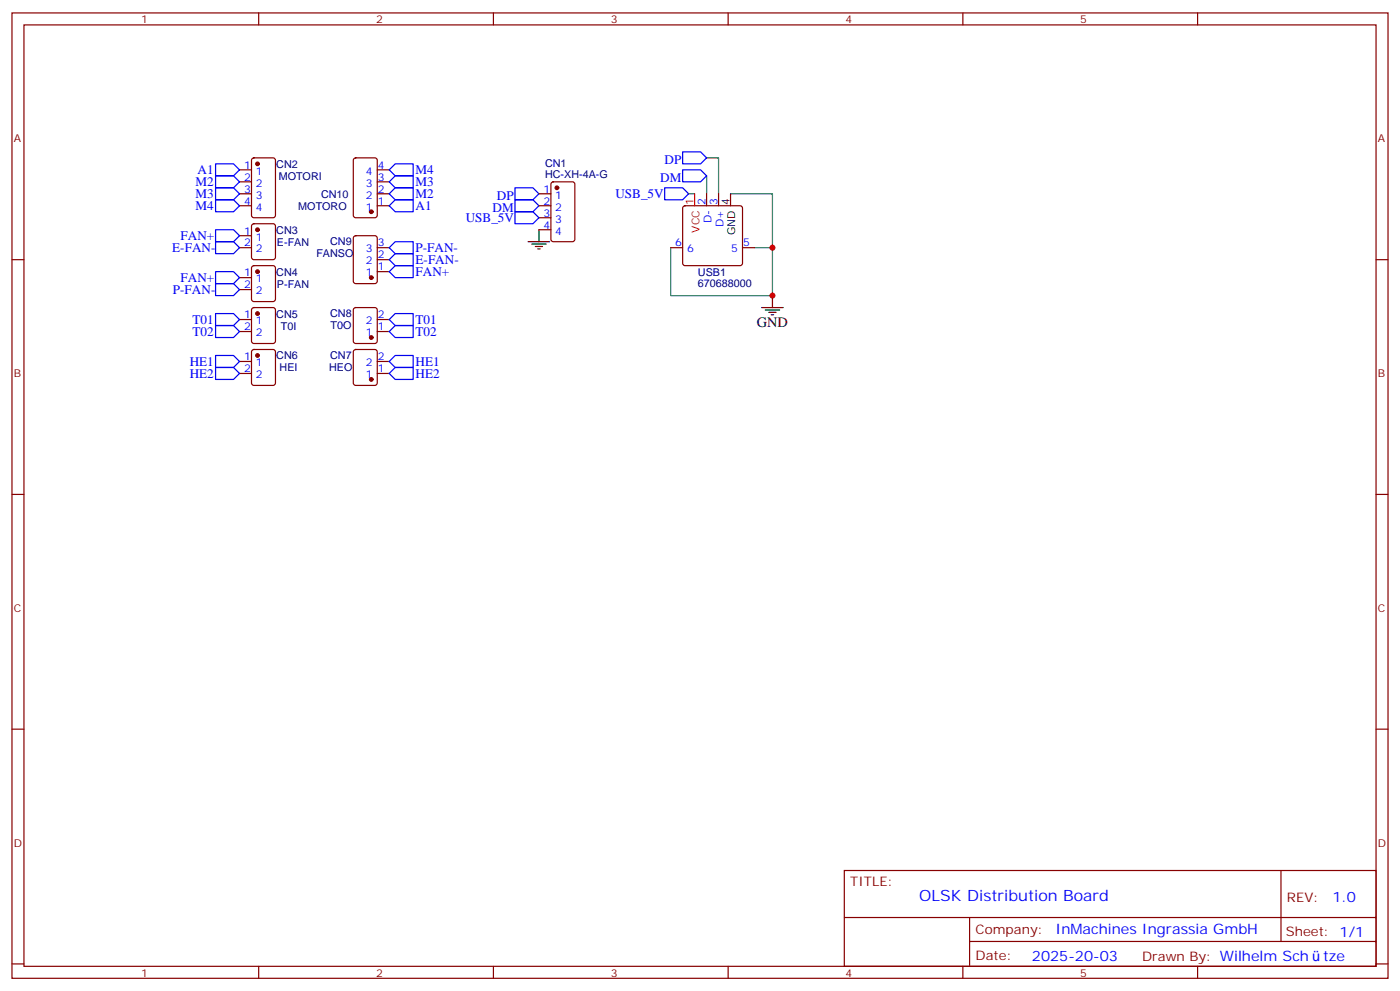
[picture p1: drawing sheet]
<svg xmlns="http://www.w3.org/2000/svg" width="412mm" height="292mm" viewBox="0 0 412 292" stroke-linecap="round" stroke-linejoin="round" font-family="sans-serif">
<g fill="none" stroke="#870000" stroke-width=".35">
<path d="M3.5 3.8h405.4v284.3h-405.4zM7.1 7.3h398.2v277.3h-398.2zM76.2 3.8v3.5M145.3 3.8v3.5M214.5 3.8v3.5M283.6 3.8v3.5M352.8 3.8v3.5M70.6 50h3.5M70.6 53.6h3.5M70.6 57.1h3.5M74.3 46.7l.5-.2h5.6l.7 .4v16.5l-.4 .7h-5.9l-.7-.4v-16.5zM104.3 46.7l.5-.2h5.6l.7 .4v16.5l-.4 .7h-5.9l-.7-.4v-16.5z"/>
<path d="M111.1 50h3.6M111.1 53.6h3.6M111.1 57.1h3.6M158.7 57.1h3.6M162.5 53.8l.5-.2h5.6l.7 .4v16.5l-.4 .6-5.9 .1-.7-.5v-16.4zM208.1 57.1v3.5M211.7 57.1v3.5M3.5 76.5h3.6M70.6 60.6h3.5M70.6 69.4h3.5M70.6 73h3.5M74.3 66.1l.5-.2h5.6l.7 .4v9.5l-.4 .6-5.9 .1-.7-.5v-9.4z"/>
<path d="M74.3 78.5l.5-.3h5.6l.7 .5v9.4l-.4 .7h-5.9l-.7-.4v-9.4zM104.3 69.6l.5-.2h5.6l.7 .5v12.9l-.4 .7h-5.9l-.7-.4v-13zM111.1 76.5h3.6M111.1 60.6h3.6M111.1 73h3.6M158.7 60.6h3.6M158.7 64.1h3.6M158.7 67.7h3.6M197.6 73h3.5M201.3 60.8l.5-.2h16.2l.5 .2 .2 .5v16.2l-.2 .5-.5 .2h-16.2l-.5-.2-.2-.5v-16.2zM218.7 73h3.5M405.3 76.5h3.6"/>
<path d="M70.6 81.8h3.5M70.6 85.3h3.5M70.6 94.1h3.5M70.6 97.6h3.5M74.3 90.8l.5-.2h5.6l.7 .4v9.5l-.4 .6-5.9 .1-.7-.5v-9.4zM104.3 90.8l.5-.2h5.6l.7 .4v9.5l-.4 .6-5.9 .1-.7-.5v-9.4zM111.1 94.1h3.6M111.1 97.6h3.6M111.1 80h3.6M70.6 106.5h3.5M70.6 110h3.5M74.3 103.1l.5-.2h5.6l.7 .5v9.4l-.4 .7h-5.9l-.7-.4v-9.5z"/>
<path d="M104.3 103.1l.5-.2h5.6l.7 .5v9.4l-.4 .7h-5.9l-.7-.4v-9.5zM111.1 106.5h3.6M111.1 110h3.6M3.5 145.6h3.6M405.3 145.6h3.6M3.5 214.8h3.6M405.3 214.8h3.6M248.7 256.4h156.6v28.2h-156.6zM377.3 256.4v20.9M248.7 270.2h156.5M285.6 277.3h119.6M285.6 270.2v14.2"/>
<path d="M3.5 283.9h3.6M76.2 284.6v3.5M145.3 284.6v3.5M214.5 284.6v3.5M283.6 284.6v3.5M352.8 284.6v3.5M405.3 283.9h3.6"/>
</g>
<g fill="#870000" stroke="#870000" stroke-width=".35">
<circle cx="75.8" cy="48.3" r=".53"/>
<circle cx="75.8" cy="67.7" r=".53"/>
<circle cx="75.8" cy="80" r=".53"/>
<circle cx="75.8" cy="92.4" r=".53"/>
<circle cx="75.8" cy="104.7" r=".53"/>
<circle cx="109.4" cy="111.8" r=".53"/>
<circle cx="109.4" cy="99.4" r=".53"/>
<circle cx="109.4" cy="81.8" r=".53"/>
<circle cx="109.4" cy="62.4" r=".53"/>
<circle cx="164" cy="55.3" r=".53"/>
</g>
<g fill="none" stroke="#00f" stroke-width=".35">
<path d="M63.5 48.3h5.3l1.8 1.7-1.8 1.8h-5.3zM63.5 51.8h5.3l1.8 1.8-1.8 1.7h-5.3zM63.5 55.3h5.3l1.8 1.8-1.8 1.7h-5.3zM63.5 58.8h5.3l1.8 1.8-1.8 1.8h-5.3zM114.7 57.1l1.7-1.8h5.3v3.5h-5.3zM114.7 53.6l1.7-1.8h5.3v3.5h-5.3zM114.7 50l1.7-1.7h5.3v3.5h-5.3zM151.7 55.3h5.3l1.7 1.8-1.7 1.7h-5.3zM151.7 58.8h5.3l1.7 1.8-1.7 1.8h-5.3zM195.8 55.3h5.3l1.7 1.8-1.7 1.7h-5.3zM201.1 44.7h5.3l1.7 1.8-1.7 1.8h-5.3zM201.1 50h5.3l1.7 1.8-1.7 1.8h-5.3z"/>
<path d="M63.5 71.2h5.3l1.8 1.8-1.8 1.7h-5.3zM63.5 67.7h5.3l1.8 1.7-1.8 1.8h-5.3zM114.7 76.5l1.7-1.8h5.3v3.5h-5.3zM114.7 73l1.7-1.8h5.3v3.5h-5.3zM114.7 60.6l1.7-1.8h5.3v3.6h-5.3zM151.7 62.4h5.3l1.7 1.7-1.7 1.8h-5.3zM63.5 95.9h5.3l1.8 1.7-1.8 1.8h-5.3zM63.5 92.4h5.3l1.8 1.7-1.8 1.8h-5.3zM63.5 80h5.3l1.8 1.8-1.8 1.7h-5.3zM63.5 83.5h5.3l1.8 1.8-1.8 1.8h-5.3zM114.7 80l1.7-1.8h5.3v3.6h-5.3zM114.7 94.1l1.7-1.7h5.3v3.5h-5.3z"/>
<path d="M114.7 97.6l1.7-1.7h5.3v3.5h-5.3zM63.5 104.7h5.3l1.8 1.8-1.8 1.7h-5.3zM63.5 108.2h5.3l1.8 1.8-1.8 1.8h-5.3zM114.7 106.5l1.7-1.8h5.3v3.5h-5.3zM114.7 110l1.7-1.8h5.3v3.6h-5.3z"/>
</g>
<path d="M215.2 57.1v3.5M155.6 71.2h6.3M156.6 71.9h4.3M157.7 72.6h2.1M158.4 73.3h.7M158.7 67.7v3.5M224.4 90.6h6.3M225.4 91.3h4.3M226.5 92h2.1M227.2 92.7h.7M227.5 87.1v3.5" fill="none" stroke="#000" stroke-width=".35"/>
<path d="M202.8 57.1h1.8M208.1 46.5h3.6v10.6M208.1 51.8v5.3M215.2 57.1h12.3v30h-29.9v-14.1M222.2 73h5.3" fill="none" stroke="#008700" stroke-width=".35"/>
<path d="M204.6 57.1v3.5" fill="none" stroke="#f00" stroke-width=".35"/>
<g fill="#c00">
<circle cx="227.5" cy="73" r=".88"/>
<circle cx="227.5" cy="87.1" r=".88"/>
</g>
<text font-size="4.6" fill="#00f" x="270.8" y="265.4">OLSK Distribution Board</text>
<text font-size="4.2" x="223" y="96.2">GND</text>
<g font-size="4.2" fill="#00f">
<text x="392.5" y="265.7">1.0</text>
<text x="310.9" y="275.2">InMachines Ingrassia GmbH</text>
<text x="304" y="283">2025-20-03</text>
<text x="389.8" y="282.9">tze</text>
</g>
<g font-size="3.9" fill="#00f">
<text x="58.2" y="51.3">A1</text>
<text x="122.4" y="51.3">M4</text>
<text x="194.5" y="53.5">DM</text>
<text x="195.7" y="48.2">DP</text>
<text x="57.6" y="54.8">M2</text>
<text x="57.6" y="58.3">M3</text>
<text x="122.4" y="58.3">M2</text>
<text x="122.4" y="54.8">M3</text>
<text x="146.4" y="58.8">DP</text>
<text x="181.3" y="58.3">USB_5V</text>
<text x="57.6" y="61.9">M4</text>
<text x="122.4" y="61.8">A1</text>
<text x="137.2" y="65.4">USB_5V</text>
<text x="145.1" y="62.3">DM</text>
<text x="53.2" y="70.7">FAN+</text>
<text x="50.7" y="74.2">E-FAN-</text>
<text x="122.4" y="77.7">E-FAN-</text>
<text x="122.4" y="74.2">P-FAN-</text>
<text x="53.2" y="83">FAN+</text>
<text x="122.4" y="81.3">FAN+</text>
<text x="50.9" y="86.6">P-FAN-</text>
<text x="56.7" y="95.4">T01</text>
<text x="122.4" y="95.4">T01</text>
<text x="56.7" y="98.9">T02</text>
<text x="122.4" y="98.9">T02</text>
<text x="55.9" y="107.7">HE1</text>
<text x="122.4" y="107.7">HE1</text>
<text x="55.9" y="111.3">HE2</text>
<text x="122.4" y="111.2">HE2</text>
</g>
<g font-size="3.9" fill="#800">
<text x="250.5" y="261">TITLE:</text>
<text x="379.1" y="265.7">REV:</text>
<text x="287.4" y="275.2">Company:</text>
<text x="378.7" y="275.8">Sheet: 1/1</text>
<text x="287.4" y="282.9">Date:</text>
<text x="336.4" y="282.9">Drawn By: Wilhelm Sch</text>
</g>
<g font-size="3.2" fill="#800">
<text x="41.6" y="6.8">1</text>
<text x="110.8" y="6.8">2</text>
<text x="179.9" y="6.8">3</text>
<text x="249.1" y="6.8">4</text>
<text x="318.2" y="6.8">5</text>
<text x="4.1" y="41.9">A</text>
<text x="405.9" y="41.9">A</text>
<text x="4.1" y="111.1">B</text>
<text x="405.9" y="111.1">B</text>
<text x="4.1" y="180.2">C</text>
<text x="405.9" y="180.2">C</text>
<text x="4.1" y="249.3">D</text>
<text x="405.9" y="249.3">D</text>
<text x="41.6" y="287.6">1</text>
<text x="110.8" y="287.6">2</text>
<text x="179.9" y="287.6">3</text>
<text x="249.1" y="287.6">4</text>
<text x="318.2" y="287.6">5</text>
</g>
<g font-size="3.2" fill="#00f">
<text x="71.9" y="49.7">1</text>
<text x="71.9" y="53.2">2</text>
<text x="75.4" y="51.4">1</text>
<text x="107.8" y="51.4">4</text>
<text x="111.3" y="53.2">3</text>
<text x="111.3" y="49.7">4</text>
<text x="71.9" y="56.7">3</text>
<text x="75.4" y="55">2</text>
<text x="75.4" y="58.5">3</text>
<text x="107.8" y="58.5">2</text>
<text x="107.8" y="55">3</text>
<text x="111.3" y="56.7">2</text>
<text x="160.1" y="56.7">1</text>
<text x="163.6" y="58.5">1</text>
<text x="71.9" y="60.3">4</text>
<text x="75.4" y="62">4</text>
<text x="107.8" y="62">1</text>
<text x="111.3" y="60.3">1</text>
<text x="160.1" y="60.3">2</text>
<text x="160.1" y="63.8">3</text>
<text x="163.6" y="62">2</text>
<text x="163.6" y="65.5">3</text>
<text x="207.8" y="60.4" transform="rotate(-90 207.8 60.4)">2</text>
<text x="209.5" y="65.8" transform="rotate(-90 209.5 65.8)">D-</text>
<text x="211.3" y="60.4" transform="rotate(-90 211.3 60.4)">3</text>
<text x="71.9" y="69.1">1</text>
<text x="75.4" y="70.8">1</text>
<text x="160.1" y="67.3">4</text>
<text x="163.6" y="69.1">4</text>
<text x="213.1" y="67" transform="rotate(-90 213.1 67)">D+</text>
<text x="71.9" y="72.6">2</text>
<text x="75.4" y="74.4">2</text>
<text x="107.8" y="77.9">2</text>
<text x="107.8" y="74.4">3</text>
<text x="111.3" y="76.1">2</text>
<text x="111.3" y="72.6">3</text>
<text x="198.9" y="72.6">6</text>
<text x="202.4" y="74.4">6</text>
<text x="215.4" y="74.4">5</text>
<text x="218.9" y="72.6">5</text>
<text x="71.9" y="81.4">1</text>
<text x="75.4" y="83.2">1</text>
<text x="107.8" y="81.4">1</text>
<text x="111.3" y="79.7">1</text>
<text x="71.9" y="84.9">2</text>
<text x="75.4" y="86.7">2</text>
<text x="71.9" y="93.8">1</text>
<text x="75.4" y="95.5">1</text>
<text x="107.8" y="95.5">2</text>
<text x="111.3" y="93.8">2</text>
<text x="71.9" y="97.3">2</text>
<text x="75.4" y="99.1">2</text>
<text x="107.8" y="99.1">1</text>
<text x="111.3" y="97.3">1</text>
<text x="71.9" y="106.1">1</text>
<text x="75.4" y="107.9">1</text>
<text x="107.8" y="107.9">2</text>
<text x="111.3" y="106.1">2</text>
<text x="71.9" y="109.6">2</text>
<text x="75.4" y="111.4">2</text>
<text x="107.8" y="111.4">1</text>
<text x="111.3" y="109.6">1</text>
</g>
<g font-size="3.2" fill="#000080">
<text x="81.4" y="49.4">CN2</text>
<text x="82.1" y="53">MOTORI</text>
<text x="160.6" y="52.5">HC-XH-4A-G</text>
<text x="160.6" y="49.3">CN1</text>
<text x="94.6" y="58.2">CN10</text>
<text x="87.9" y="61.7">MOTORO</text>
<text x="81.4" y="68.8">CN3</text>
<text x="81.6" y="72.4">E-FAN</text>
<text x="93.2" y="75.8">FANSO</text>
<text x="97.3" y="72.3">CN9</text>
<text x="81.4" y="81.2">CN4</text>
<text x="205.6" y="81.3">USB1</text>
<text x="81.6" y="84.7">P-FAN</text>
<text x="205.6" y="84.5">670688000</text>
<text x="81.4" y="93.5">CN5</text>
<text x="97.3" y="93.5">CN8</text>
<text x="82.7" y="97.1">T0I</text>
<text x="97.3" y="97">T0O</text>
<text x="81.4" y="105.9">CN6</text>
<text x="97.3" y="105.8">CN7</text>
<text x="82.4" y="109.4">HEI</text>
<text x="97" y="109.3">HEO</text>
</g>
<g font-size="3.2" fill="#f00">
<text x="204.3" y="60.4" transform="rotate(-90 204.3 60.4)">1</text>
<text x="206" y="68.5" transform="rotate(-90 206 68.5)">VCC</text>
</g>
<g font-size="3.2">
<text x="214.8" y="60.4" transform="rotate(-90 214.8 60.4)">4</text>
<text x="216.6" y="69.2" transform="rotate(-90 216.6 69.2)">GND</text>
</g>
</svg>
